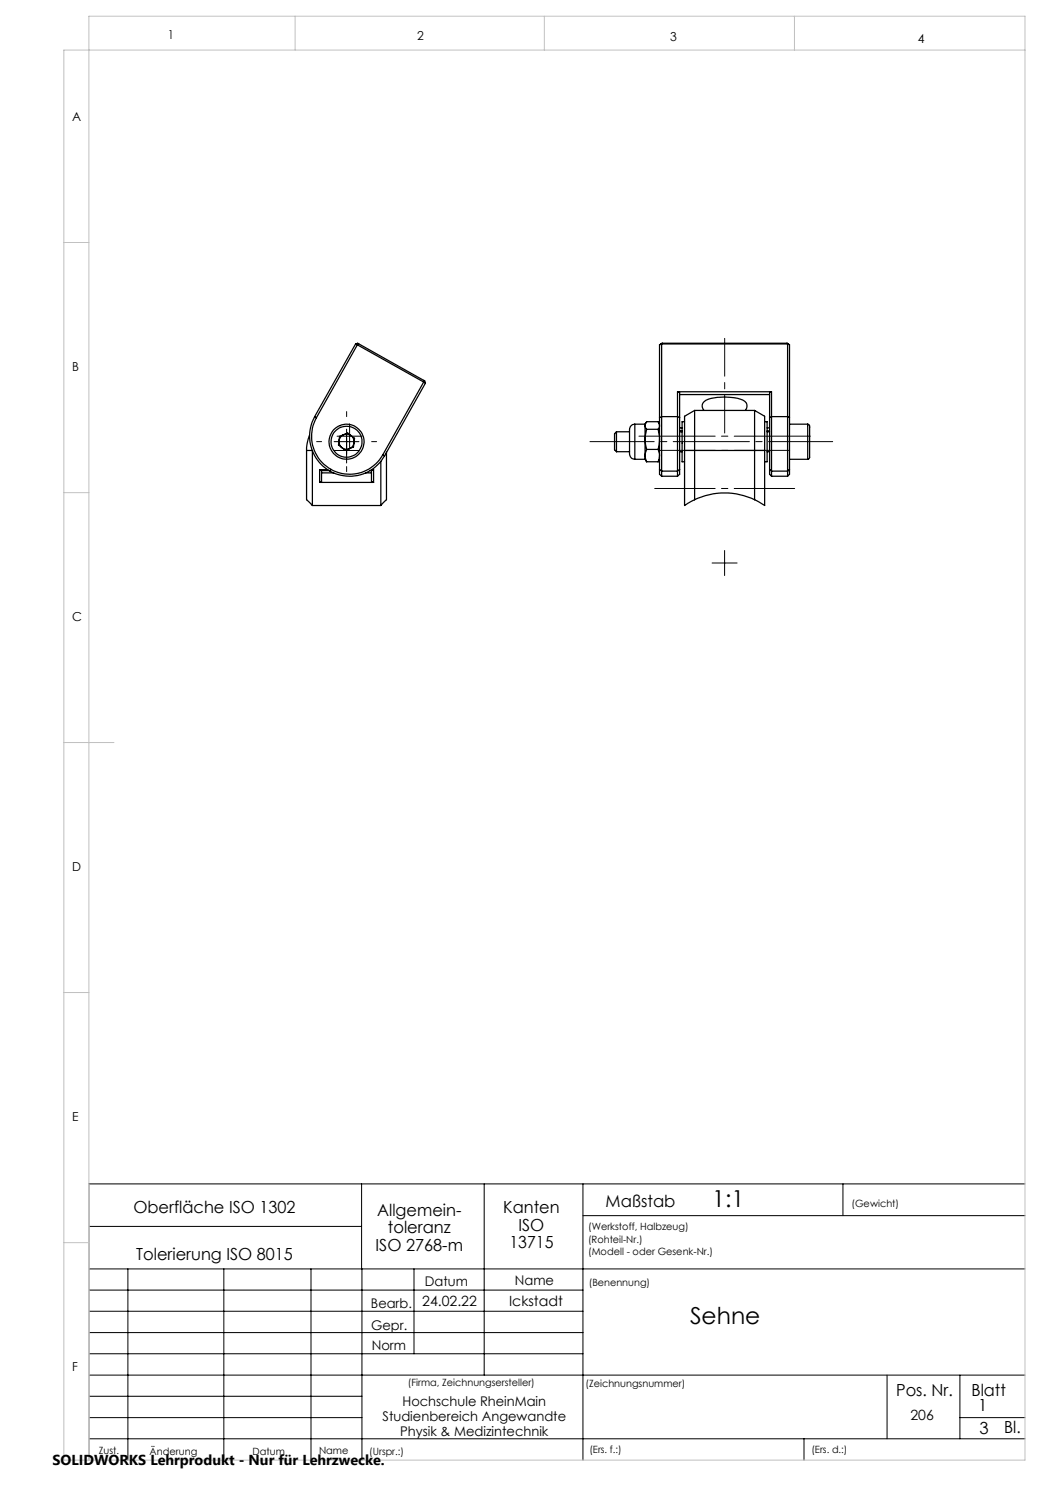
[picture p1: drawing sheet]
<svg xmlns="http://www.w3.org/2000/svg" width="210mm" height="297mm" viewBox="0 0 210 297" stroke-linecap="round" stroke-linejoin="round" font-family="sans-serif">
<path d="M64.3 88.3h-1M69.3 83.3v-1M69.3 93.3v1M74.3 88.3h1" fill="none" stroke="#000" stroke-width=".2" stroke-dasharray="15.2 1.3 1.3 1.3"/>
<path d="M158.9 97.7h-28" fill="none" stroke="#000" stroke-width=".2" stroke-dasharray="15.2 1.3 1.3 1.3" stroke-dashoffset="3.1"/>
<path d="M144.9 86.6v-18.9" fill="none" stroke="#000" stroke-width=".2" stroke-dasharray="15.2 1.3 1.3 1.3" stroke-dashoffset="7.7"/>
<path d="M126.9 87.2h36" fill="none" stroke="#000" stroke-width=".2" stroke-dasharray="15.2 1.3 1.3 1.3" stroke-dashoffset="-.9"/>
<path d="M118 88.3h48.5" fill="none" stroke="#000" stroke-width=".2" stroke-dasharray="15.2 1.3 1.3 1.3" stroke-dashoffset="2.4"/>
<path d="M131.9 90.1h26" fill="none" stroke="#000" stroke-width=".2" stroke-dasharray="15.2 1.3 1.3 1.3" stroke-dashoffset="4.1"/>
<g fill="none" stroke="#000" stroke-width=".2">
<path d="M66.8 88.3h5M66.8 90.1h5M67.4 87.2h5M69.3 85.8v6.8M69.9 84.8v4.9M142.4 112.6h5M144.9 110.1v5M72.3 236.8v17M96.8 236.8v38.2M116.6 236.8v55.2M168.6 236.8v6.3M205 236.8h-187.2v55.2"/>
<path d="M17.8 253.8h187.2M17.8 258h98.8M17.8 245.3h54.5M25.6 253.8v38.2M44.8 253.8v38.2M62.2 253.8v38.2M72.4 253.8v38.2M82.8 253.8v17M116.6 243.1h88.4M17.8 270.8h98.8M17.8 266.5h98.8M17.8 262.3h98.8"/>
<path d="M17.8 279.3h54.6M17.8 275h187.2M177.4 275v12.8M192 275v12.8M17.8 287.8h187.2M17.8 283.5h54.6M160.8 287.8v4.2M192 283.5h13"/>
</g>
<path d="M59 3.2v6.8M108.9 3.2v6.8M158.9 3.2v6.8M205 10h-192.2v282h192.2v-288.8h-187.2v288.8M12.8 48.5h5M12.8 98.5h5M12.8 148.5h10M12.8 198.5h5M12.8 248.5h5" fill="none" stroke="#c0c0c0" stroke-width=".2"/>
<g fill="none" stroke="#000" stroke-width=".25">
<path d="M71.1 68.8l-8.2 14.5M71.1 68.8l.4 .2M71.5 69l13.2 7.4M71.5 69l-8.2 14.5M71.7 68.8l-.2 .2M71.7 68.8l13.1 7.3M71.7 68.8l-.2-.2-.4 .2M84.7 76.4l-8.1 14.6M84.7 76.4l.4 .2M84.8 76.1l-.1 .3M84.8 76.1l.3 .5M85.1 76.6l-8.2 14.6"/>
<path d="M131.9 69v14.5M132.3 68.8v14.5M132.3 68.8h25.2M132.3 68.8l-.4 .2M132.4 68.6l-.5 .4M132.4 68.6l-.1 .2M132.4 68.6h25M135.5 78.3h18.8M135.5 78.3v5M135.5 78.3l.4 .2v5M135.9 78.9h18M154.3 78.3v5"/>
<path d="M154.3 78.3l-.4 .2v5M157.4 68.6l.1 .2M157.4 68.6l.5 .4M157.5 68.8v14.5M157.5 68.8l.4 .2M157.9 69v14.5M61.3 90.1v9.8l1.2 1.2M61.3 90.1h1.1M61.9 87l-.4 1.4-.2 1.7M62.5 90.1v11M62.9 83.3a8 8 0 0 0 3.1 10.9M62.9 83.3l.4 .2"/>
<path d="M63.3 83.5a7.6 7.6 0 0 0 2.9 10.4M63.9 93.9h1.6M63.9 93.9v2.6M63.9 96.5h10.8M63.9 93.9l.4 .2M64.3 94.1h1.5M64.3 94.6h2.4M64.3 94.1v2.2l-.4 .2M66.2 93.9l-.2 .3M67.9 87.3l1.6-.7 1.4 1.1-.2 1.7-1.6 .7-1.4-1.1zM73.1 94.6h1.2M74.3 93.9h.4"/>
<path d="M74.3 94.1v2.2l.4 .2M74.7 93.9v2.6M74.7 93.9l-.7 .2M76.2 92.3v8.8M76.6 91a7.6 7.6 0 0 1-10.4 2.9M76.6 91l.3 .2M76.9 91.2a8 8 0 0 1-10.9 3M77.3 90.4v9.5l-1.1 1.2M123.3 86.4l-.4 .3v3.3l.4 .3M123.3 86.4v3.9M123.3 86.4h2.6M123.3 90.3h2.6"/>
<path d="M127 84.8a1.44 1.44 0 0 0-1.1 1.9v3.8a1.2 1.2 0 0 0 1.1 1.4M127 84.8v7.1M127 84.8h2M127 91.9h2M129 87.9l.3 2M129 85.1v2.8M129 87.9v3.2M129 91.1v.8M129 84.8v.3M129 85.1l.3 .8M129 85.1l.3-.8h2.3l.3 .5a1.03 1.03 0 0 1-.3 1.1M129 91.1l.3 1.3"/>
<path d="M129 91.9l.3 .5M129.2 84.6l-.2 .2M129.3 85.9l-.3 2M129.3 89.9l-.3 1.2M129.3 92.4h2.3M129.3 89.9h2.3M129.3 85.9h2.3M131.6 85.9l.3 1.5-.1 1.6-.2 .9M131.6 89.9l.3 .9-.1 1-.2 .6M131.8 84.6l.1 .2M131.9 83.5v10.4M131.9 93.9v1l.4 .3"/>
<path d="M131.9 91.9l-.3 .5M131.9 93.9l.4 .3M132.3 83.3v10.9M132.3 94.2v1M132.3 95.2h3.2M132.3 83.3h3.2M132.3 94.2h3.2M132.3 83.3l-.4 .2M135.5 83.3v10.9M135.5 94.2v1M135.5 83.3l.4 .2M135.9 83.5v10.4"/>
<path d="M135.9 93.9v1l-.4 .3M135.9 86.4h.5M135.9 90.3h.5M135.9 93.9l-.4 .3M135.9 85.6h.5M135.9 86.2h.5M136.9 84.3h-.5v8.1h.5M136.9 90.1v11l2-1.2M136.9 90.1h16M138.9 82.1v17.8M138.9 82.1l-2 1.2v6.8M138.9 99.9a14.1 14.1 0 0 1 12 0"/>
<path d="M138.9 82.1h12M140.8 82.1a1.32 1.32 0 0 1-.3-1.4 1.32 1.32 0 0 1 1.1-.8 11.7 11.7 0 0 1 7 .1 1.26 1.26 0 0 1 .4 2.1M150.9 82.1v17.8M150.9 82.1l2 1.2v6.8M152.9 84.3h.5v8.1h-.5M152.9 90.1v11l-2-1.2M153.4 86.4h.5M153.4 90.3h.5M153.4 85.6h.5M153.4 86.2h.5M153.9 83.5v10.4M153.9 93.9v1l.4 .3"/>
<path d="M153.9 93.9l.4 .3M154.3 83.3v10.9M154.3 94.2v1M154.3 95.2h3.2M154.3 83.3h3.2M154.3 94.2h3.2M154.3 83.3l-.4 .2M157.5 83.3v10.9M157.5 94.2v1M157.5 83.3l.4 .2M157.9 83.5v10.4M157.9 93.9v1l-.4 .3"/>
<path d="M157.9 84.8h3.6M157.9 91.9h3.6M157.9 93.9l-.4 .3M161.5 84.8l.4 .4v6.3l-.4 .4M161.5 84.8v7.1M62.5 101.1h13.7"/>
<circle cx="69.3" cy="88.3" r="3.1"/>
<circle cx="69.3" cy="88.3" r="1.52"/>
<circle cx="69.3" cy="88.4" r="3.5"/>
</g>
<g font-size="4.7">
<text x="142.5" y="241.5">1:1</text>
<text x="138" y="264.7">Sehne</text>
</g>
<g font-size="3.3">
<text x="26.7" y="242.7">Oberfläche ISO 1302</text>
<text x="75.4" y="243.2">Allgemein-</text>
<text x="100.6" y="242.7">Kanten</text>
<text x="121.1" y="241.4">Maßstab</text>
<text x="27.2" y="251.9">Tolerierung ISO 8015</text>
<text x="75.1" y="250.2">ISO 2768-m</text>
<text x="77.6" y="246.7">toleranz</text>
<text x="101.9" y="249.7">13715</text>
<text x="103.7" y="246.2">ISO</text>
<text x="179.2" y="279.2">Pos. Nr.</text>
<text x="194.3" y="279.2">Blatt</text>
<text x="195.7" y="282.1">1</text>
<text x="195.9" y="286.9">3</text>
<text x="200.8" y="286.7">Bl.</text>
</g>
<text font-size="2.9" x="10.5" y="292.9">SOLIDWORKS Lehrprodukt - Nur für Lehrzwecke.</text>
<g font-size="2.8">
<text x="84.4" y="261.1">24.02.22</text>
<text x="101.8" y="261.1">Ickstadt</text>
<text x="182.1" y="284">206</text>
</g>
<g font-size="2.7">
<text x="85" y="257.2">Datum</text>
<text x="103" y="257.1">Name</text>
<text x="74.2" y="261.6">Bearb.</text>
<text x="74.2" y="265.9">Gepr.</text>
<text x="74.3" y="270.1">Norm</text>
<text x="80.5" y="281.1">Hochschule RheinMain</text>
<text x="76.5" y="284.1">Studienbereich Angewandte</text>
<text x="80" y="287.1">Physik &amp; Medizintechnik</text>
</g>
<g font-size="2.5">
<text x="33.6" y="7.8">1</text>
<text x="83.4" y="8.1">2</text>
<text x="134" y="8.2">3</text>
<text x="183.6" y="8.5">4</text>
<text x="14.5" y="24.2">A</text>
<text x="14.5" y="74.2">B</text>
<text x="14.5" y="124.2">C</text>
<text x="14.5" y="174.2">D</text>
<text x="14.5" y="224.2">E</text>
<text x="14.5" y="274.2">F</text>
</g>
<g font-size="2">
<text x="170.3" y="241.4">(Gewicht)</text>
<text x="117.6" y="246.1">(Werkstoff, Halbzeug)</text>
<text x="117.6" y="248.6">(Rohteil-Nr.)</text>
<text x="117.6" y="251.1">(Modell - oder Gesenk-Nr.)</text>
<text x="117.8" y="257.2">(Benennung)</text>
<text x="81.6" y="277.3">(Firma, Zeichnungsersteller)</text>
<text x="117.1" y="277.4">(Zeichnungsnummer)</text>
<text x="19.8" y="290.7">Zust.</text>
<text x="29.9" y="290.9">Änderung</text>
<text x="50.5" y="290.9">Datum</text>
<text x="63.8" y="290.8">Name</text>
<text x="73.9" y="291.1">(Urspr.:)</text>
<text x="117.9" y="290.7">(Ers. f.:)</text>
<text x="162.3" y="290.6">(Ers. d.:)</text>
</g>
</svg>
